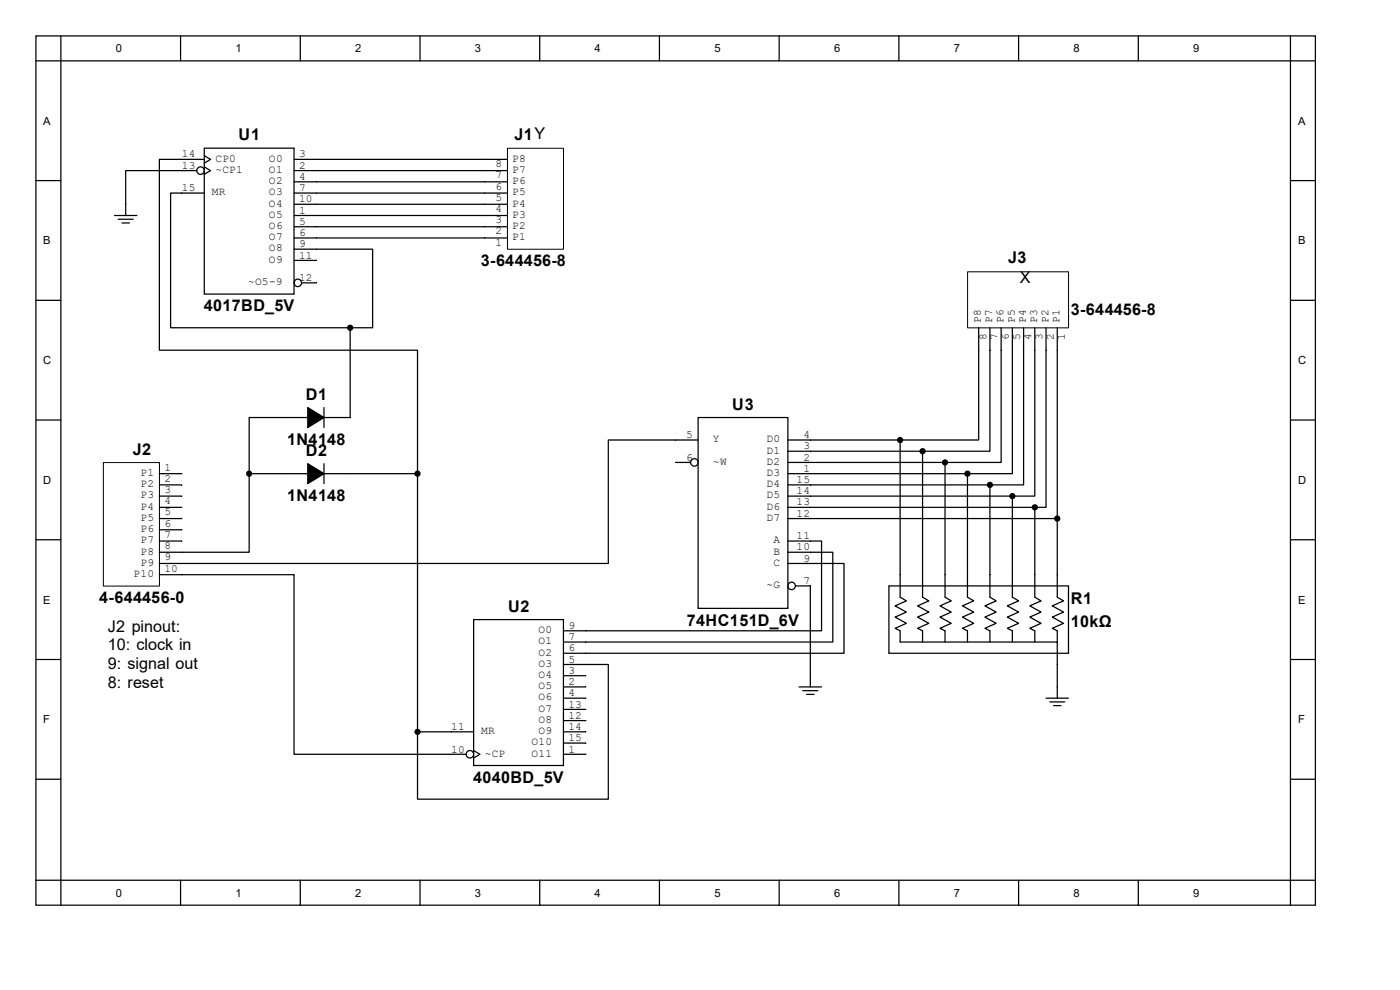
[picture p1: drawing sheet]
<svg xmlns="http://www.w3.org/2000/svg" width="297mm" height="210mm" viewBox="0 0 297 210" stroke-linecap="round" stroke-linejoin="round" font-family="sans-serif">
<g fill="none" stroke="#000" stroke-width=".26">
<path d="M7.6 7.6h271.5v184.4h-271.5zM7.6 12.9h271.5M12.9 7.6v184.4M38.3 7.6v5.3M63.7 7.6v5.3M89.1 7.6v5.3M114.5 7.6v5.3M139.9 7.6v5.3M165.3 7.6v5.3M190.7 7.6v5.3M216.1 7.6v5.3M241.5 7.6v5.3"/>
<path d="M273.8 7.6v184.4M7.6 38.3h5.3M41.7 36.2h-15v9.5M43.3 31.4h19.1v31h-19.1zM43.3 33.8h-9.5v40.5h54.8v26.2M43.3 35.4l1.4 .8-1.4 .8M43.3 33l1.4 .8-1.4 .8M62.4 38.6h45.2M62.4 36.2h45.2M62.4 33.8h45.2M273.8 38.3h5.3M24.3 45.7h4.7"/>
<path d="M25.1 46.5h3.2M25.9 47.3h1.6M43.3 41h-7.1v28.5h38.1M62.4 52.9h16.7v16.6h-4.8M62.4 50.5h45.2M62.4 48.1h45.2M62.4 45.7h45.2M62.4 43.3h45.2M62.4 41h45.2M62.4 55.2h4.7M7.6 63.7h5.3M64 60h3.1"/>
<path d="M74.3 69.5v19.1h-21.4v11.9M207.6 69.5v23.8h-16.6M210 69.5v26.2h-14.3M212.4 69.5v28.6h-11.9M214.8 69.5v31h-9.6M217.2 69.5v33.4h-7.2M219.5 69.5v35.7h-4.7M221.9 69.5v38.1h-2.4M224.3 69.5v57.2l1.3 .8-2.4 1 2.4 1.3-2.4 1.1 2.4 1.3-2.4 1.1 1.1 .5v2.4M273.8 63.7h5.3M7.6 89.1h5.3M68.7 86.5v4.2"/>
<path d="M68.7 98.4v4.2M143.3 98.1h3.2M148.1 88.6h19.1v40.5h-19.1zM148.1 93.3h-19v26.2h-95.3M167.2 98.1h33.3M167.2 93.3h23.8M167.2 95.7h28.5M191 93.3v33.4l1.3 .8-2.4 1 2.4 1.3-2.4 1.1 2.4 1.3-2.4 1.1 1.1 .5v2.4h33.3v11.9M195.7 95.7v31l1.3 .8-2.3 1 2.3 1.3-2.3 1.1 2.3 1.3-2.3 1.1 1 .5v2.4M200.5 98.1v28.6l1.3 .8-2.4 1 2.4 1.3-2.4 1.1 2.4 1.3-2.4 1.1 1.1 .5v2.4M273.8 89.1h5.3M7.6 114.5h5.3"/>
<path d="M33.8 100.5h4.8M33.8 102.9h4.8M33.8 105.2h4.8M33.8 107.6h4.8M33.8 110h4.8M33.8 112.4h4.8M33.8 114.8h4.8M52.9 100.5v16.7h-19.1M52.9 100.5h35.7M88.6 100.5v54.7M167.2 119.5h11.9v19.1h-59.6M167.2 117.2h9.5v19h-57.2"/>
<path d="M167.2 114.8h7.1v19h-54.8M167.2 100.5h38M167.2 102.9h42.8M167.2 105.2h47.6M167.2 107.6h52.3M167.2 110h57.1M205.2 100.5v26.2l1.4 .8-2.4 1 2.4 1.3-2.4 1.1 2.4 1.3-2.4 1.1 1 .5v2.4M210 102.9v23.8l1.3 .8-2.3 1 2.3 1.3-2.3 1.1 2.3 1.3-2.3 1.1 1 .5v2.4M214.8 105.2v21.5l1.3 .8-2.4 1 2.4 1.3-2.4 1.1 2.4 1.3-2.4 1.1 1.1 .5v2.4M219.5 107.6v19.1l1.4 .8-2.4 1 2.4 1.3-2.4 1.1 2.4 1.3-2.4 1.1 1 .5v2.4M273.8 114.5h5.3M7.6 139.9h5.3"/>
<path d="M33.8 121.9h28.6v38.1h36.5M100.5 131.4h19v31h-19zM168.7 124.3h3.2v21.4M188.6 124.3h38.1v14.3h-38.1zM273.8 139.9h5.3M88.6 155.2h11.9M100.5 159.2l1.3 .8-1.3 .8M119.5 141h9.6v28.5h-40.5v-14.3M119.5 157.6h4.8M119.5 155.2h4.8M119.5 143.3h4.8M119.5 145.7h4.8"/>
<path d="M119.5 148.1h4.8M119.5 150.5h4.8M119.5 152.9h4.8M169.5 145.7h4.8M170.3 146.5h3.2M171.1 147.3h1.6M221.9 148.1h4.8M222.7 148.9h3.2M223.5 149.7h1.6M7.6 165.3h5.3M119.5 160h4.8M273.8 165.3h5.3"/>
<path d="M7.6 186.7h271.5M38.3 186.7v5.3M63.7 186.7v5.3M89.1 186.7v5.3M114.5 186.7v5.3M139.9 186.7v5.3M165.3 186.7v5.3M190.7 186.7v5.3M216.1 186.7v5.3M241.5 186.7v5.3"/>
<circle cx="42.5" cy="36.2" r=".79"/>
<circle cx="63.2" cy="60" r=".79"/>
<circle cx="147.3" cy="98.1" r=".79"/>
<circle cx="167.9" cy="124.3" r=".79"/>
<circle cx="99.7" cy="160" r=".79"/>
</g>
<path d="M107.7 31.5h11.8v21.4h-11.8zM205.3 57.7h21.4v11.9h-21.4zM21.9 98.1h11.9v26.2h-11.9z" fill="none" stroke="#000" stroke-width=".21"/>
<g fill="#000" stroke="#000" stroke-width=".26">
<path d="M65.3 86.5l3.4 2.1-3.4 2.1zM65.3 98.4l3.4 2.1-3.4 2.1z"/>
<circle cx="74.3" cy="69.5" r=".53"/>
<circle cx="191" cy="93.3" r=".53"/>
<circle cx="195.7" cy="95.7" r=".53"/>
<circle cx="200.5" cy="98.1" r=".53"/>
<circle cx="52.9" cy="100.5" r=".53"/>
<circle cx="88.6" cy="100.5" r=".53"/>
<circle cx="205.2" cy="100.5" r=".53"/>
<circle cx="210" cy="102.9" r=".53"/>
<circle cx="214.8" cy="105.2" r=".53"/>
<circle cx="219.5" cy="107.6" r=".53"/>
<circle cx="224.3" cy="110" r=".53"/>
<circle cx="88.6" cy="155.2" r=".53"/>
</g>
<g font-size="3.4">
<text x="50.6" y="29.8">U1</text>
<text x="109.1" y="29.8">J1Y</text>
<text x="102" y="56.5">3-644456-8</text>
<text x="213.9" y="55.7">J3</text>
<text x="216.3" y="59.9">X</text>
<text x="43.2" y="66">4017BD_5V</text>
<text x="227.2" y="66.8">3-644456-8</text>
<text x="64.9" y="84.8">D1</text>
<text x="155.4" y="87">U3</text>
<text x="60.9" y="94.4">1N4148</text>
<text x="28.2" y="96.5">J2</text>
<text x="64.9" y="96.7">D2</text>
<text x="60.9" y="106.3">1N4148</text>
<text x="21" y="128">4-644456-0</text>
<text x="107.8" y="129.8">U2</text>
<text x="227.2" y="128.2">R1</text>
<text x="22.9" y="134">J2 pinout:</text>
<text x="22.9" y="138">10: clock in</text>
<text x="145.7" y="132.7">74HC151D_6V</text>
<text x="227.2" y="133">10kΩ</text>
<text x="22.9" y="141.9">9: signal out</text>
<text x="22.9" y="145.9">8: reset</text>
<text x="100.4" y="166.1">4040BD_5V</text>
</g>
<g font-size="2.4">
<text x="24.6" y="11.1">0</text>
<text x="50" y="11.1">1</text>
<text x="75.4" y="11.1">2</text>
<text x="100.8" y="11.1">3</text>
<text x="126.2" y="11.1">4</text>
<text x="151.6" y="11.1">5</text>
<text x="177" y="11.1">6</text>
<text x="202.4" y="11.1">7</text>
<text x="227.8" y="11.1">8</text>
<text x="253.2" y="11.1">9</text>
<text x="9.2" y="26.5">A</text>
<text x="275.4" y="26.5">A</text>
<text x="38.6" y="35.8">13</text>
<text x="38.6" y="33.4">14</text>
<text x="45.7" y="34.3">CP0</text>
<text x="57.1" y="34.3">O0</text>
<text x="63.5" y="33.4">3</text>
<text x="63.5" y="35.8">2</text>
<text x="105.1" y="35.4">8</text>
<text x="108.7" y="34.3">P8</text>
<text x="38.6" y="40.6">15</text>
<text x="44.9" y="41.4">MR</text>
<text x="45.7" y="36.7">~CP1</text>
<text x="57.1" y="36.7">O1</text>
<text x="57.1" y="39.1">O2</text>
<text x="57.1" y="41.4">O3</text>
<text x="63.5" y="38.2">4</text>
<text x="63.5" y="40.6">7</text>
<text x="105.1" y="40.2">6</text>
<text x="105.1" y="37.8">7</text>
<text x="108.7" y="41.4">P5</text>
<text x="108.7" y="39.1">P6</text>
<text x="108.7" y="36.7">P7</text>
<text x="57.1" y="43.8">O4</text>
<text x="57.1" y="46.2">O5</text>
<text x="63.5" y="42.9">10</text>
<text x="63.5" y="45.3">1</text>
<text x="63.5" y="47.7">5</text>
<text x="105.1" y="47.4">3</text>
<text x="105.1" y="45">4</text>
<text x="105.1" y="42.6">5</text>
<text x="108.7" y="46.2">P3</text>
<text x="108.7" y="43.8">P4</text>
<text x="9.2" y="51.9">B</text>
<text x="57.1" y="48.6">O6</text>
<text x="57.1" y="51">O7</text>
<text x="57.1" y="53.3">O8</text>
<text x="63.5" y="50.1">6</text>
<text x="63.5" y="52.5">9</text>
<text x="105.1" y="52.1">1</text>
<text x="105.1" y="49.7">2</text>
<text x="108.7" y="51">P1</text>
<text x="108.7" y="48.6">P2</text>
<text x="275.4" y="51.9">B</text>
<text x="57.1" y="55.8">O9</text>
<text x="63.5" y="54.9">11</text>
<text x="63.5" y="59.6">12</text>
<text x="52.7" y="60.5">~O5-9</text>
<text x="208.1" y="68.5" transform="rotate(-90 208.1 68.5)">P8</text>
<text x="210.5" y="68.5" transform="rotate(-90 210.5 68.5)">P7</text>
<text x="212.9" y="68.5" transform="rotate(-90 212.9 68.5)">P6</text>
<text x="215.3" y="68.5" transform="rotate(-90 215.3 68.5)">P5</text>
<text x="217.6" y="68.5" transform="rotate(-90 217.6 68.5)">P4</text>
<text x="220" y="68.5" transform="rotate(-90 220 68.5)">P3</text>
<text x="222.4" y="68.5" transform="rotate(-90 222.4 68.5)">P2</text>
<text x="224.8" y="68.5" transform="rotate(-90 224.8 68.5)">P1</text>
<text x="9.2" y="77.3">C</text>
<text x="209.3" y="72.1" transform="rotate(-90 209.3 72.1)">8</text>
<text x="211.6" y="72.1" transform="rotate(-90 211.6 72.1)">7</text>
<text x="214" y="72.1" transform="rotate(-90 214 72.1)">6</text>
<text x="216.4" y="72.1" transform="rotate(-90 216.4 72.1)">5</text>
<text x="218.8" y="72.1" transform="rotate(-90 218.8 72.1)">4</text>
<text x="221.2" y="72.1" transform="rotate(-90 221.2 72.1)">3</text>
<text x="223.6" y="72.1" transform="rotate(-90 223.6 72.1)">2</text>
<text x="225.9" y="72.1" transform="rotate(-90 225.9 72.1)">1</text>
<text x="275.4" y="77.3">C</text>
<text x="145.6" y="93">5</text>
<text x="151.3" y="93.9">Y</text>
<text x="162.6" y="93.9">D0</text>
<text x="170.4" y="93">4</text>
<text x="170.4" y="95.3">3</text>
<text x="29.8" y="101">P1</text>
<text x="34.9" y="99.8">1</text>
<text x="145.6" y="97.7">6</text>
<text x="151.3" y="98.6">~W</text>
<text x="162.6" y="96.2">D1</text>
<text x="162.6" y="98.6">D2</text>
<text x="162.6" y="101">D3</text>
<text x="170.4" y="97.7">2</text>
<text x="170.4" y="100.1">1</text>
<text x="9.2" y="102.7">D</text>
<text x="29.8" y="103.3">P2</text>
<text x="29.8" y="105.7">P3</text>
<text x="34.9" y="102.2">2</text>
<text x="34.9" y="104.6">3</text>
<text x="34.9" y="107">4</text>
<text x="162.6" y="103.3">D4</text>
<text x="162.6" y="105.7">D5</text>
<text x="169" y="102.5">15</text>
<text x="169" y="104.9">14</text>
<text x="169" y="107.2">13</text>
<text x="275.4" y="102.7">D</text>
<text x="29.8" y="108.1">P4</text>
<text x="29.8" y="110.5">P5</text>
<text x="29.8" y="112.9">P6</text>
<text x="34.9" y="109.3">5</text>
<text x="34.9" y="111.7">6</text>
<text x="162.6" y="108.1">D6</text>
<text x="162.6" y="110.5">D7</text>
<text x="169" y="109.6">12</text>
<text x="29.8" y="115.3">P7</text>
<text x="29.8" y="117.6">P8</text>
<text x="34.9" y="114.1">7</text>
<text x="34.9" y="116.5">8</text>
<text x="34.9" y="118.9">9</text>
<text x="164.1" y="115.3">A</text>
<text x="164.1" y="117.6">B</text>
<text x="169" y="114.4">11</text>
<text x="169" y="116.8">10</text>
<text x="170.4" y="119.1">9</text>
<text x="28.3" y="122.4">P10</text>
<text x="29.8" y="120">P9</text>
<text x="34.9" y="121.2">10</text>
<text x="162.6" y="124.8">~G</text>
<text x="164.1" y="120">C</text>
<text x="170.4" y="123.9">7</text>
<text x="9.2" y="128.1">E</text>
<text x="275.4" y="128.1">E</text>
<text x="114.2" y="136.7">O1</text>
<text x="114.2" y="134.3">O0</text>
<text x="120.6" y="135.8">7</text>
<text x="120.6" y="133.4">9</text>
<text x="114.2" y="143.8">O4</text>
<text x="114.2" y="139.1">O2</text>
<text x="114.2" y="141.4">O3</text>
<text x="120.6" y="143">3</text>
<text x="120.6" y="138.2">6</text>
<text x="120.6" y="140.6">5</text>
<text x="114.2" y="146.2">O5</text>
<text x="114.2" y="148.6">O6</text>
<text x="120.6" y="145.3">2</text>
<text x="120.6" y="147.7">4</text>
<text x="9.2" y="153.5">F</text>
<text x="95.7" y="154.9">11</text>
<text x="102.1" y="155.7">MR</text>
<text x="114.2" y="151">O7</text>
<text x="114.2" y="153.4">O8</text>
<text x="114.2" y="155.7">O9</text>
<text x="120.6" y="150.1">13</text>
<text x="120.6" y="152.5">12</text>
<text x="120.6" y="154.9">14</text>
<text x="275.4" y="153.5">F</text>
<text x="95.7" y="159.6">10</text>
<text x="102.9" y="160.5">~CP</text>
<text x="112.7" y="158.1">O10</text>
<text x="112.7" y="160.5">O11</text>
<text x="120.6" y="157.2">15</text>
<text x="120.6" y="159.6">1</text>
<text x="24.6" y="190.2">0</text>
<text x="50" y="190.2">1</text>
<text x="75.4" y="190.2">2</text>
<text x="100.8" y="190.2">3</text>
<text x="126.2" y="190.2">4</text>
<text x="151.6" y="190.2">5</text>
<text x="177" y="190.2">6</text>
<text x="202.4" y="190.2">7</text>
<text x="227.8" y="190.2">8</text>
<text x="253.2" y="190.2">9</text>
</g>
</svg>
